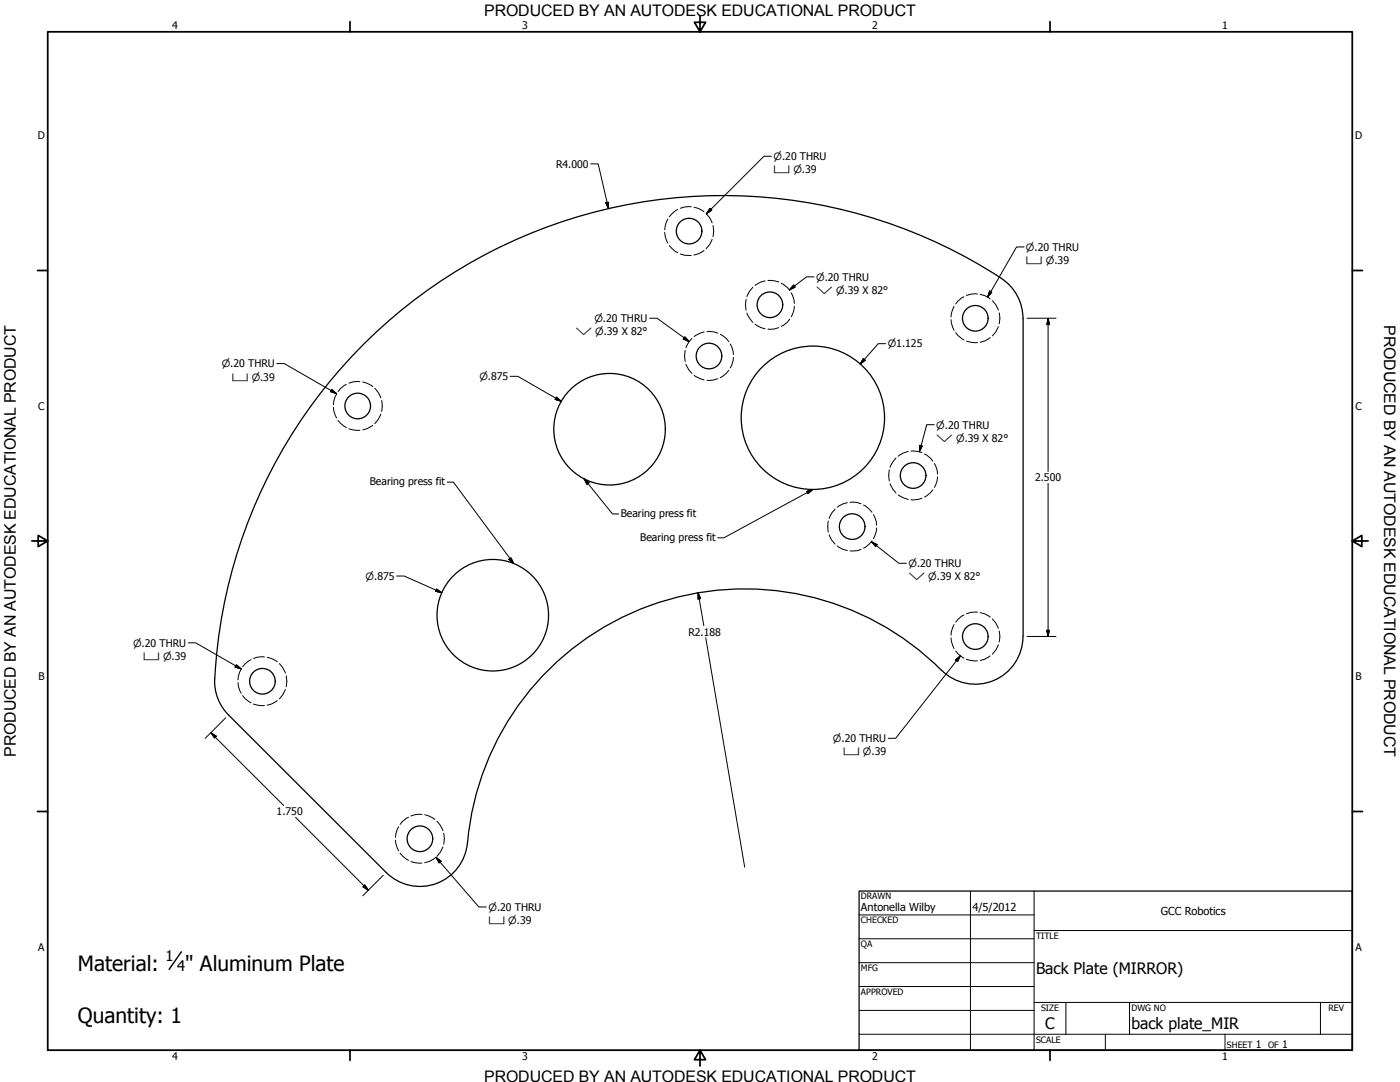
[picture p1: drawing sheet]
<svg xmlns="http://www.w3.org/2000/svg" width="559mm" height="432mm" viewBox="0 0 559 432" stroke-linecap="round" stroke-linejoin="round" font-family="sans-serif">
<!-- layer: Hidden (ANSI) -->
<g fill="none" stroke="#000" stroke-width=".4">
<path d="M265.3 92.8l.7 3.1 .6 1.1M266.6 87.4l-.6 1.1-.7 3.2M267.1 98l2.5 2.4 .9 .4M270.5 83.6l-.9 .5-2.5 2.4M275.9 82.6h-2.7l-1.7 .5M277 82.7l1.8 .5 2.2 1.3M281 99.9l-2.2 1.4-1.8 .5M281.9 85.2l1.3 1.6 1 2.2M284.2 95.5l-1 2.2-1.3 1.6M284.5 90a7.7 7.7 0 0 1 0 4.4M271.5 101.3l1.7 .6h2.7M297.8 119.4l-.2 2.3 .2 2.1"/>
<path d="M300.5 114.6l-1.3 1.6-1.1 2.2M305.4 112.1l-1.8 .5-2.2 1.3M306.5 112l2.7 .1 1.6 .4M311.8 113l2.5 1.7 .9 1.2M315.8 116.8l1.1 3 .2 1.3M384.7 118.4l-.8 .5-2.5 2.4M390.1 117.3l-2.7 .1-1.6 .5M391.2 117.5l1.9 .5 2.1 1.3M273.5 139.8l-.3 2.2 .3 2.3M276.2 135.1l-1.3 1.5-1.1 2.1M281.1 132.5l-1.8 .5-2.2 1.4M282.2 132.3l2.7 .2 1.6 .5"/>
<path d="M287.5 133.4l2.4 1.7 1 1.2M291.5 137.3l1.1 2.8 .1 1.4M298.1 124.9l1.1 2.2 1.3 1.6M301.4 129.3l2.2 1.4 1.8 .6M310.8 130.7l-1.6 .6h-2.7M315.2 127.4l-.9 1.2-2.5 1.6M317.1 122.2l-.2 1.4-1.1 2.8M379.6 127.6l.1 1.3 1.1 2.9M380.8 122.2l-1.1 2.9-.1 1.4M381.4 132.8l1 1.1 2.3 1.7M385.8 136.1l1.6 .5 2.7 .1M395.2 134.7l-2.1 1.4-1.9 .5"/>
<path d="M396.1 120l1.3 1.6 1.1 2.2M398.5 130.3l-1.1 2.2-1.3 1.5M398.8 124.8a7.7 7.7 0 0 1 0 4.4M134.4 157.2l-1.2 2.9-.1 1.4M138.2 153.4l-2.3 1.7-1 1.2M143.6 152.3l-2.7 .1-1.6 .5M144.8 152.4l1.8 .6 2.2 1.3M149.6 155l1.3 1.6 1.1 2.2M152.3 159.8l.3 2.2-.3 2.2M273.8 145.4l1.1 2.1 1.3 1.5M277.1 149.7l2.2 1.4 1.8 .5M286.5 151.1l-1.6 .5-2.7 .2"/>
<path d="M290.9 147.8l-1 1.2-2.4 1.7M292.7 142.6l-.1 1.4-1.1 2.8M133.1 162.6l.1 1.3 1.2 2.9M134.9 167.8l1 1.1 2.3 1.7M139.3 171.1l1.6 .5 2.7 .1M148.8 169.7l-2.2 1.4-1.8 .5M152 165.3l-1.1 2.1-1.3 1.6M355 187.5l-.3 2.2 .3 2.3M355.3 193l1.1 2.2 1.2 1.5M357.6 182.8l-1.2 1.5-1.1 2.2M358.5 197.5l2.2 1.3 1.8 .5M362.5 180.1l-1.8 .6-2.2 1.4"/>
<path d="M363.6 180l2.8 .1 1.6 .6M368 198.8l-1.6 .5-2.8 .2M369 181.2l2.3 1.6 1.1 1.2M372.4 195.5l-1.1 1.2-2.3 1.7M372.9 185l1.2 2.8 .1 1.4M374.2 190.3l-.1 1.3-1.2 2.9M330.6 208l-.2 2.1 .2 2.2M331 213.4l1 2.2 1.3 1.6M333.3 203.1l-1.3 1.6-1 2.2M334.2 217.9l2.2 1.3 1.8 .5M338.2 200.6l-1.8 .5-2.2 1.3M339.3 200.5h2.8l1.6 .5"/>
<path d="M343.7 219.3l-1.6 .5h-2.8M344.7 201.5l.9 .5 2.4 2.4M348 215.9l-2.4 2.4-.9 .5M348.6 205.4l1.2 2.8 .1 1.4M349.9 210.7l-.1 1.4-1.2 2.8M379.6 254.6l.1 1.3 1.1 2.9M380.8 249.2l-1.1 2.9-.1 1.4M381.4 259.8l1 1.1 2.3 1.7M384.7 245.4l-.8 .5-2.5 2.4M390.1 244.3l-2.7 .1-1.6 .5M391.2 244.5l1.9 .5 2.1 1.3M396.1 247l1.3 1.6 1.1 2.2"/>
<path d="M398.5 257.3l-1.1 2.2-1.3 1.5M398.8 251.8a7.7 7.7 0 0 1 0 4.4M95 272.4l.1 1.3 1.2 3M96.3 267.1l-1.2 2.8-.1 1.4M96.8 277.6l1 1.2 2.4 1.7M100.2 263.3l-2.4 1.6-1 1.2M105.5 262.2l-2.7 .1-1.6 .5M106.7 262.3l1.8 .5 2.2 1.4M110.7 279.6l-2.2 1.3-1.8 .5M111.5 264.9l1.3 1.5 1.1 2.2M113.9 275.1l-1.1 2.2-1.3 1.6M114.2 269.7l.3 2.1-.3 2.3"/>
<path d="M385.8 263.1l1.6 .5 2.7 .1M395.2 261.7l-2.1 1.4-1.9 .5M101.2 281l1.6 .4 2.7 .2M157.9 335.3l.1 1.3 1.1 2.9M159.1 329.9l-1.1 2.9-.1 1.4M163.1 326.1l-2.4 1.7-1 1.2M168.4 325.1h-2.7l-1.7 .5M169.5 325.1l1.8 .6 2.2 1.3M174.4 327.7l1.3 1.6 1.1 2.2M176.8 338l-1.1 2.2-1.3 1.6M177.1 332.5l.3 2.2-.3 2.2M159.7 340.5l1 1.1 2.4 1.7"/>
<path d="M164 343.9l1.7 .4 2.7 .1M173.5 342.5l-2.2 1.3-1.8 .5"/>
</g>
<!-- layer: Visible (ANSI) -->
<g fill="none" stroke="#000" stroke-width=".51">
<path d="M399.7 111.1a19 19 0 0 1 8.6 15.9l.1 127M399.7 111.1a203.2 203.2 0 0 0-314 159.8M218.9 245.5a22.3 22.3 0 0 0-32.8-19.5 22.3 22.3 0 0 0-1.6 38.1 22.3 22.3 0 0 0 34.4-16.7v-1.9M408.3 254a19.1 19.1 0 0 1-11.7 17.6 19.1 19.1 0 0 1-20.8-4 111.2 111.2 0 0 0-117.2-25.6 111.2 111.2 0 0 0-72.2 95.9 19 19 0 0 1-32.2 10.3M85.7 270.9a19.1 19.1 0 0 0 5.5 14.5l62.9 62.8"/>
<circle cx="275" cy="92.2" r="5.1"/>
<circle cx="307.3" cy="121.6" r="5.1"/>
<circle cx="389.3" cy="127" r="5.1"/>
<circle cx="283" cy="142.1" r="5.1"/>
<circle cx="142.8" cy="162" r="5.1"/>
<circle cx="243.3" cy="171.3" r="22.3"/>
<circle cx="324.5" cy="166.7" r="28.6"/>
<circle cx="364.5" cy="189.8" r="5.1"/>
<circle cx="340.1" cy="210.2" r="5.1"/>
<circle cx="389.3" cy="254" r="5.1"/>
<circle cx="104.7" cy="271.9" r="5.1"/>
<circle cx="167.6" cy="334.7" r="5.1"/>
</g>
<!-- layer: Border (ANSI) -->
<g fill="none" stroke="#000" stroke-width=".7">
<path d="M19 12.7h520.8v406.4h-520.8zM139.7 8.6v4.1M279.4 6.3v6.4l-2.2-3.8h4.4l-2.2 3.8M419.1 8.6v4.1M15 107.9h4M539.8 107.9h4M12.7 215.9h6.3l-3.8-2.2v4.4l3.8-2.2M539.8 215.9l3.8 2.2v-4.4l-3.8 2.2h6.3M15 323.8h4M539.8 323.8h4M139.7 419.1v4.1M279.4 419.1l2.2 3.8h-4.4l2.2-3.8v6.3"/>
<path d="M419.1 419.1v4.1"/>
</g>
<!-- layer: Title (ANSI) -->
<g fill="none" stroke="#000" stroke-width=".4">
<path d="M387.3 355.6v63.5M412.7 355.6v63.5M342.9 365.1h69.8M342.9 374.6h69.8M412.7 371.3h127.1M342.9 384.2h69.8M342.9 393.7h69.8M342.9 412.7h196.9M342.9 403.2h69.8M412.7 400h127.1M425.4 400v12.7M441.2 412.7v6.4"/>
<path d="M450.8 400v12.7M488.9 412.7v6.4M527 400v12.7"/>
</g>
<path d="M342.9 355.6h196.9v63.5h-196.9z" fill="none" stroke="#000" stroke-width=".51"/>
<!-- layer: Symbol (ANSI) -->
<path d="M72.4 379.9l-4.9 6.9" fill="none" stroke="#000" stroke-width=".57"/>
<!-- layer: Dimension (ANSI) -->
<g fill="none" stroke="#000" stroke-width=".4">
<path d="M235.8 65.4h3l4.1 17.8M241.8 80.9l1-.2 .1 2.5zM353.5 137.2h-3l-7.2 8.1M410 127h11.5M418.3 127l.5 2.5h-1zM418.3 127v61.2M203.6 150.2h3.1l17.3 9.9M222.1 158.5l1.9 1.6-2.4-.7zM344.6 143.1l.8 .7-2.1 1.5zM418.3 192.9v61.1M158.3 229.9h3l15 6.6M174.2 235.1l2.1 1.4-2.4-.5z"/>
<path d="M278.6 236.5l1 2.4-1 .2zM278.6 236.5l2.3 13.2M281.7 254.5l15.5 91.6M410 254h11.5M417.8 251.5h1l-.5 2.5zM84.2 292.4l2.1 1.4-.7 .7zM84.2 292.4l29 29M90.1 286.4l-8.2 8.2M118 326.2l29.1 29.1M145.6 353.1l1.5 2.2-2.2-1.4zM153 349.3l-8.2 8.2"/>
</g>
<g fill="#000" stroke="#000" stroke-width=".4">
<path d="M241.8 80.9l1.1 2.3zM241.8 80.9l1-.2 .1 2.5zM418.3 127l.5 2.5zM418.3 127l.5 2.5h-1zM221.6 159.4l2.4 .7zM222.1 158.5l1.9 1.6-2.4-.7zM344.6 143.1l-1.3 2.2zM344.6 143.1l.8 .7-2.1 1.5zM173.9 236l2.4 .5zM174.2 235.1l2.1 1.4-2.4-.5zM278.6 236.5l1 2.4zM278.6 236.5l1 2.4-1 .2z"/>
<path d="M417.8 251.5l.5 2.5zM417.8 251.5h1l-.5 2.5zM84.2 292.4l2.1 1.4zM84.2 292.4l2.1 1.4-.7 .7zM144.9 353.9l2.2 1.4zM145.6 353.1l1.5 2.2-2.2-1.4z"/>
</g>
<!-- layer: Symbol (ANSI) -->
<g fill="none" stroke="#000" stroke-width=".4">
<path d="M307.9 62.4h-3l-23 22.9M283.4 83.2l.7 .7-2.2 1.4zM408.7 98.6h-2.9l-11.6 20M316.8 113.8l.6 .8-2.3 1.1zM324.9 110.5h-3l-6.8 5.2M395 116.1l.9 .5-1.7 2zM259.3 127h3l12.8 9.3M273.4 134.4l1.7 1.9-2.4-1zM110.5 145.1h3l20.9 12M132.4 155.4l2 1.7-2.4-.8zM367.2 177.7l.9 .3-1.1 2.3zM372.9 169.5h-3l-2.9 10.8"/>
<path d="M178.5 192.4h2.5l24 32.5M233.1 191l2 1.7-.8 .6zM233.1 191l11.4 14.1h2.5M322 196.1l2.4-.8-1.9 1.7zM324.4 195.3l-35.5 19.3h-2.5M347.9 216.2l2.2 1.2-.6 .7zM347.9 216.2l10.9 8.6h3M203.1 223.2l.9-.6 1 2.3zM75.1 256.5h3l18.2 10.5M94.4 265.3l1.9 1.7-2.4-.8zM381.3 263.4l2-1.7-1.2 2.3zM383.3 261.7l-25.8 32.9h-3"/>
<path d="M174 342.1l2 1.6-.7 .7zM174 342.1l17.1 19.8h3"/>
</g>
<g fill="#000" stroke="#000" stroke-width=".4">
<path d="M283.4 83.2l-1.5 2.1zM283.4 83.2l.7 .7-2.2 1.4zM316.8 113.8l-1.7 1.9zM316.8 113.8l.6 .8-2.3 1.1zM395 116.1l-.8 2.5zM395 116.1l.9 .5-1.7 2zM272.7 135.3l2.4 1zM273.4 134.4l1.7 1.9-2.4-1zM132 156.3l2.4 .8zM132.4 155.4l2 1.7-2.4-.8zM367.2 177.7l-.2 2.6zM367.2 177.7l.9 .3-1.1 2.3z"/>
<path d="M233.1 191l2 1.7zM233.1 191l2 1.7-.8 .6zM322.5 197l1.9-1.7zM322 196.1l2.4-.8-1.9 1.7zM347.9 216.2l2.2 1.2zM347.9 216.2l2.2 1.2-.6 .7zM203.1 223.2l1.9 1.7zM203.1 223.2l.9-.6 1 2.3zM93.9 266.2l2.4 .8zM94.4 265.3l1.9 1.7-2.4-.8zM383.3 261.7l-1.2 2.3zM381.3 263.4l2-1.7-1.2 2.3z"/>
<path d="M174 342.1l2 1.6zM174 342.1l2 1.6-.7 .7z"/>
</g>
<g font-size="8.4">
<text x="31.1" y="387.7">Material:</text>
<text x="73.9" y="387.7">&quot; Aluminum Plate</text>
<text x="31.1" y="408.4">Quantity: 1</text>
</g>
<g font-size="6.4">
<text x="552.4" y="129.8" transform="rotate(90 552.4 129.8)">PRODUCED BY AN AUTODESK EDUCATIONAL PRODUCT</text>
<text x="6.3" y="302" transform="rotate(-90 6.3 302)">PRODUCED BY AN AUTODESK EDUCATIONAL PRODUCT</text>
</g>
<g font-size="6.3">
<text x="193.3" y="6.3">PRODUCED BY AN AUTODESK EDUCATIONAL PRODUCT</text>
<text x="413.5" y="388.6">Back Plate (MIRROR)</text>
<text x="417.2" y="410.6">C</text>
<text x="451.6" y="410.7">back plate_MIR</text>
<text x="193.3" y="431.8">PRODUCED BY AN AUTODESK EDUCATIONAL PRODUCT</text>
</g>
<g font-size="5.8">
<text x="66" y="383.3">1</text>
<text x="70.7" y="387.7">4</text>
</g>
<g font-size="4.4">
<text x="343.7" y="363.5">Antonella Wilby</text>
<text x="388.1" y="363.7">4/5/2012</text>
<text x="463.4" y="365.1">GCC Robotics</text>
</g>
<g font-size="4.2">
<text x="68.7" y="11.7">4</text>
<text x="208.4" y="11.7">3</text>
<text x="348.1" y="11.7">2</text>
<text x="487.8" y="11.7">1</text>
<text x="15.1" y="55.5">D</text>
<text x="540.9" y="55.5">D</text>
<text x="221.9" y="66.9">R4.000</text>
<text x="15.2" y="163.4">C</text>
<text x="541" y="163.4">C</text>
<text x="147.6" y="193.5">Bearing press fit</text>
<text x="413.1" y="192">2.500</text>
<text x="247.8" y="206.2">Bearing press fit</text>
<text x="255.5" y="215.8">Bearing press fit</text>
<text x="274.8" y="253.6">R2.188</text>
<text x="15.3" y="271.4">B</text>
<text x="541.1" y="271.4">B</text>
<text x="110.4" y="325.4">1.750</text>
<text x="15.2" y="379.3">A</text>
<text x="541" y="379.3">A</text>
<text x="501.3" y="418.3">1</text>
<text x="511.8" y="418.3">1</text>
<text x="68.7" y="423.2">4</text>
<text x="208.4" y="423.2">3</text>
<text x="348.1" y="423.2">2</text>
<text x="487.8" y="423.2">1</text>
</g>
<g font-size="4">
<text x="308.7" y="63.9">⌀.20 THRU</text>
<text x="308.7" y="69.2">⌴ ⌀.39</text>
<text x="409.5" y="100.1">⌀.20 THRU</text>
<text x="409.5" y="105.4">⌴ ⌀.39</text>
<text x="325.8" y="112">⌀.20 THRU</text>
<text x="325.8" y="117.3">⌵ ⌀.39 X 82°</text>
<text x="237.2" y="128.5">⌀.20 THRU</text>
<text x="229.7" y="133.9">⌵ ⌀.39 X 82°</text>
<text x="354.3" y="138.6">⌀1.125</text>
<text x="88.5" y="146.6">⌀.20 THRU</text>
<text x="92.5" y="152">⌴ ⌀.39</text>
<text x="191.3" y="151.6">⌀.875</text>
<text x="373.7" y="171">⌀.20 THRU</text>
<text x="373.7" y="176.3">⌵ ⌀.39 X 82°</text>
<text x="362.6" y="226.3">⌀.20 THRU</text>
<text x="145.9" y="231.3">⌀.875</text>
<text x="362.6" y="231.6">⌵ ⌀.39 X 82°</text>
<text x="53.1" y="258.1">⌀.20 THRU</text>
<text x="57.1" y="263.4">⌴ ⌀.39</text>
<text x="332.5" y="296.2">⌀.20 THRU</text>
<text x="336.5" y="301.5">⌴ ⌀.39</text>
<text x="194.9" y="363.5">⌀.20 THRU</text>
<text x="194.9" y="368.8">⌴ ⌀.39</text>
</g>
<g font-size="3.5">
<text x="343.7" y="358.9">DRAWN</text>
<text x="343.7" y="368.5">CHECKED</text>
<text x="413.5" y="374.6">TITLE</text>
<text x="343.7" y="378">QA</text>
<text x="343.7" y="387.5">MFG</text>
<text x="343.7" y="397.1">APPROVED</text>
<text x="415.5" y="403.4">SIZE</text>
<text x="451.6" y="403.4">DWG NO</text>
<text x="530.3" y="403.4">REV</text>
<text x="413.5" y="416.1">SCALE</text>
<text x="489.7" y="418.3">SHEET</text>
<text x="506.2" y="418.3">OF</text>
</g>
</svg>
